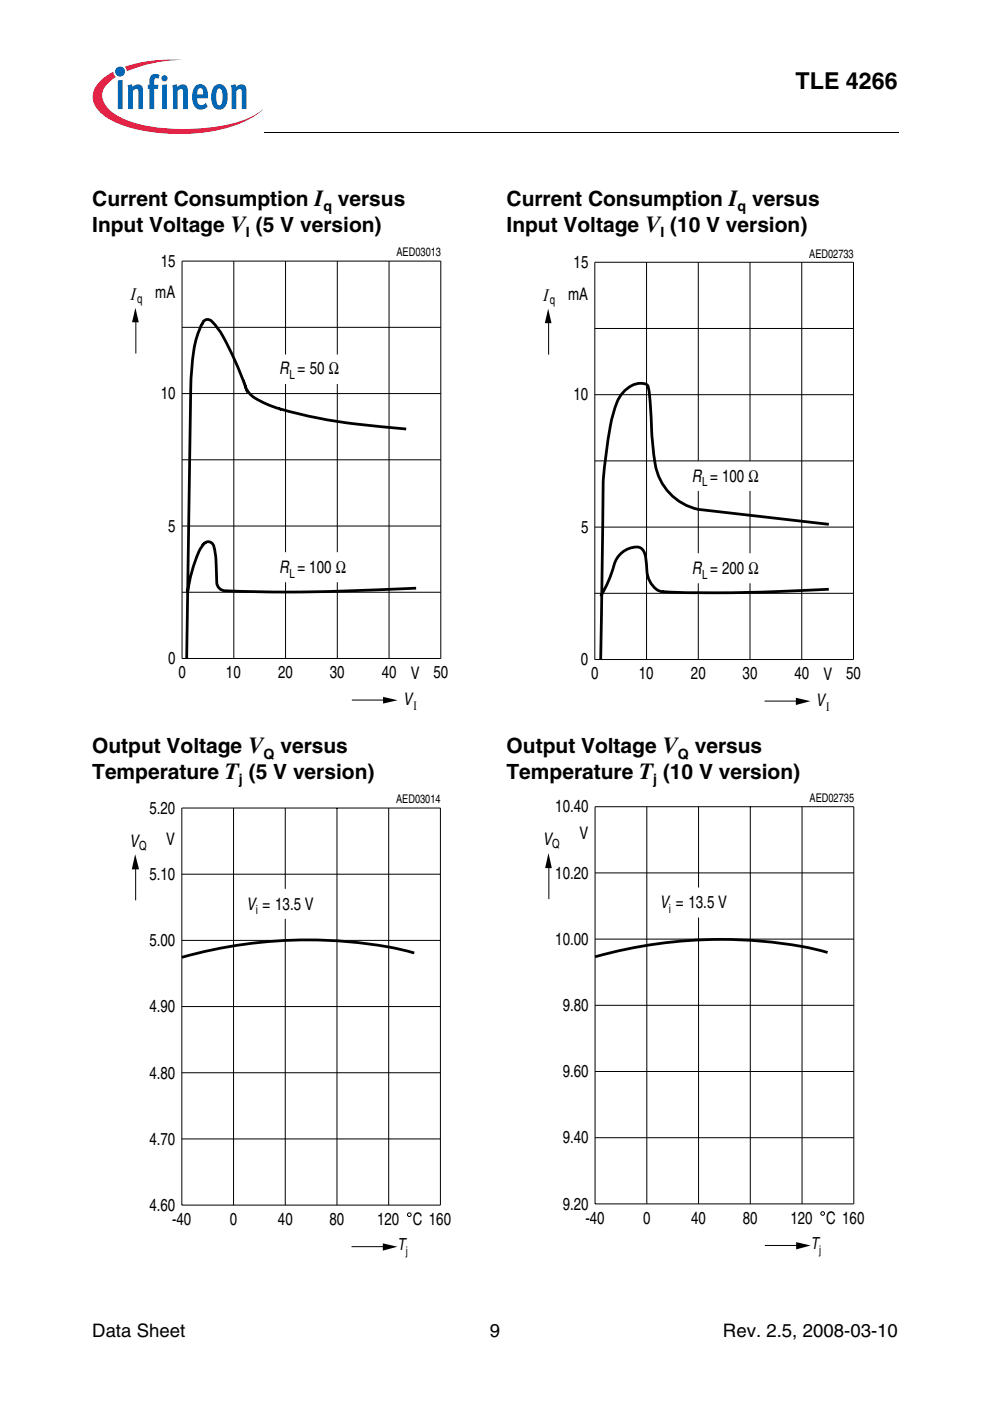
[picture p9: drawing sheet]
<svg xmlns="http://www.w3.org/2000/svg" width="210mm" height="297mm" viewBox="0 0 210 297" stroke-linecap="round" stroke-linejoin="round" font-family="sans-serif">
<circle cx="25.5" cy="15.2" r="1.06" fill="#0166b3"/>
<g fill="#ed1a40">
<path d="M26.5 14.2l.7-.3a31.7 31.7 0 0 1 11.7-1.2 31 31 0 0 0-11.4 2.2l-.6 .2z"/>
<path d="M21 17.4l1.3-1.2 1.7-1 .2 .6 .4 .5a4.8 4.8 0 0 0-2.9 4.1 6.1 6.1 0 0 0 3.7 4.4 31.1 31.1 0 0 0 15.1 2.5 30.9 30.9 0 0 0 13.6-2.9l1.5-1.2a19.2 19.2 0 0 1-10 4.5 41 41 0 0 1-19.9-1.3 9.9 9.9 0 0 1-5.6-4.2 4.2 4.2 0 0 1 .9-4.8z"/>
</g>
<g fill="#0166b3">
<path d="M25 17.1l1-.2v6.2h-1z"/>
<path d="M27 18.1l1-.2 .1 .6a1.19 1.19 0 0 1 1.4-.6 1.19 1.19 0 0 1 .8 1.3v3.9h-1v-4a.4 .4 0 0 0-.6-.2l-.5 .4v3.8h-1z"/>
<path d="M32.1 15.9l.8-.2 .7 .1 .2 .1-.2 .8-.2-.1a.46 .46 0 0 0-.7 .3v1.1h.9l-.2 .9h-.7v4.2h-1v-4.2h-.4v-.9h.4v-.7a1.72 1.72 0 0 1 .4-1.4z"/>
<path d="M36.5 18.1l1-.2 .1 .6a1.19 1.19 0 0 1 1.4-.6 1.19 1.19 0 0 1 .8 1.3v3.9h-1v-4a.4 .4 0 0 0-.6-.2l-.5 .4v3.8h-1z"/>
<path d="M49 18.1l.9-.2 .1 .6a1.19 1.19 0 0 1 1.5-.6 1.19 1.19 0 0 1 .8 1.3v3.9h-1l-.1-4a.4 .4 0 0 0-.6-.2l-.5 .4v3.8h-1z"/>
<path d="M34.2 16.6a.66 .66 0 0 1 1.3 0 .66 .66 0 0 1-1.3 0zM34.4 18l1-.1v5.2h-1z"/>
<path d="M41.5 18.2a1.55 1.55 0 0 1 1.7-.2 1.55 1.55 0 0 1 .8 1.5l.1 1.3h-2.3a1.06 1.06 0 0 0 .3 1.1 1.06 1.06 0 0 0 1.1 .3l.4-.4 .4 .8a1.83 1.83 0 0 1-2.1 .5 1.83 1.83 0 0 1-1.1-1.9v-1.6l.2-.8zM42 18.9l-.2 1.1h1.3l-.1-.7a.56 .56 0 0 0-.3-.6 .56 .56 0 0 0-.7 .2z"/>
<path d="M45.6 18.2a1.68 1.68 0 0 1 1.8-.1 1.68 1.68 0 0 1 .8 1.6l.1 1.4a1.9 1.9 0 0 1-2.3 2.1 2.85 2.85 0 0 1-1.2-3.2 2.71 2.71 0 0 1 .8-1.8zM46.2 18.9a4.2 4.2 0 0 0 0 3.3l.3 .1a1.49 1.49 0 0 0 .7-1.8v-.4a1.15 1.15 0 0 0-.7-1.3z"/>
</g>
<path d="M19.6 30.2h45.9v4.8h-45.9z" fill="#fff"/>
<path d="M56.1 28v.2zM28.7 65.2l.7 3.1h-1.4zM116.2 65.4l.7 3.1h-1.4zM81.2 147.8l3.1 .7-3.1 .7zM168.7 147.9l3.1 .8-3.1 .8zM28.7 181.1l.8 3.2h-1.6zM116.3 180.9l.7 3.2h-1.4zM81.2 263.6l3.1 .7-3.1 .9zM168.8 263.4l3.1 .7-3.1 .8z" fill="#000"/>
<g fill="none" stroke="#000" stroke-width=".21">
<path d="M56.1 28.1h134.5M38.6 55.4h54.9v84.2h-54.9zM49.6 55.4v84.2M60.5 55.4v19.8M71.5 55.4v19.8M82.5 55.4v84.2M126.1 55.6h54.9v84.2h-54.9zM137.1 55.6v84.2M148.1 55.6v42.1M159 55.6v42.1M170 55.6v84.2M28.8 67.1v7.9"/>
<path d="M38.6 69.4h54.9M116.3 67.4v7.8M126.1 69.6h54.9M38.6 97.5h54.9M38.6 83.4h54.9M60.5 81.4v35.7M71.5 81.4v35.7M126.1 97.7h54.9M126.1 83.7h54.9M38.6 111.5h54.9M126.1 111.8h54.9M148.1 104.1v13.2"/>
<path d="M159 104.1v13.2M38.6 125.6h54.9M60.5 123.4v16.2M71.5 123.4v16.2M126.1 125.8h54.9M148.1 123.7v16.1M159 123.7v16.1M74.6 148.4h7.8M162.1 148.6h7.8M38.6 171.3h54.8v84.2h-54.8zM49.5 171.3v84.2M60.5 171.3v17.1"/>
<path d="M71.4 171.3v84.2M82.4 171.3v84.2M126.2 171h54.8v84.3h-54.8zM137.1 171v84.3M148.1 171v17.2M159.1 171v84.3M170.1 171v84.3M28.8 183.1v7.8M38.6 199.4h54.8M38.6 185.3h54.8M60.5 194.8v60.7M116.4 182.8v7.8"/>
<path d="M126.2 199.1h54.8M126.2 185.1h54.8M148.1 194.5v60.8M38.6 213.4h54.8M126.2 213.1h54.8M38.6 227.4h54.8M126.2 227.2h54.8M38.6 241.5h54.8M126.2 241.2h54.8M74.5 264.3h7.9M162.2 264.1h7.8"/>
<circle cx="86.8" cy="257.5" r=".39"/>
<circle cx="174.4" cy="257.3" r=".39"/>
</g>
<path d="M86.1 91a135 135 0 0 1-26.8-4.3 18.4 18.4 0 0 1-6.1-3l-1-1.3-3-7.3a22.5 22.5 0 0 0-4.3-7 1.23 1.23 0 0 0-1.3-.3 1.23 1.23 0 0 0-.8 1 26.3 26.3 0 0 0-2.3 10.8l-.9 60M175.7 111.2l-27.6-3.2a12 12 0 0 1-9.5-11.4l-.3-3.7a77.2 77.2 0 0 0-.9-11 2.4 2.4 0 0 0-2.7-.5 7.1 7.1 0 0 0-4.4 5.3 84.4 84.4 0 0 0-2.5 23.2l-.4 29.9M88.2 124.7l-22 .8h-8.9l-8.4-.2a2.56 2.56 0 0 1-2.7-.9l-.2-.9-.2-4.6a8 8 0 0 0-.8-3.7l-.9-.3-.7 .3a10.8 10.8 0 0 0-2.3 4.6l-.8 2.9-.5 2.9M175.7 124.9l-17.9 .7h-14.9a6.1 6.1 0 0 1-3.7-.6 6.3 6.3 0 0 1-2.1-5.5 4.7 4.7 0 0 0-1.1-3.2 3.1 3.1 0 0 0-3.4 .4 5.6 5.6 0 0 0-2.6 3.9 25.7 25.7 0 0 1-2.6 5.8M87.8 202a95.5 95.5 0 0 0-49.2 1M175.5 201.9a95.6 95.6 0 0 0-49.3 1" fill="none" stroke="#000" stroke-width=".59"/>
<text font-size="4.9" x="168.7" y="18.8">TLE 4266</text>
<g font-size="4.4">
<text x="19.6" y="43.7">Current Consumption I versus</text>
<text x="107.4" y="43.7">Current Consumption I versus</text>
<text x="19.6" y="49.1">Input Voltage V (5 V version)</text>
<text x="107.4" y="49.1">Input Voltage V (10 V version)</text>
<text x="19.6" y="159.7">Output Voltage V</text>
<text x="59.5" y="159.7">versus</text>
<text x="107.4" y="159.7">Output Voltage V</text>
<text x="147.3" y="159.7">versus</text>
<text x="19.6" y="165.1">Temperature T (5 V version)</text>
<text x="107.4" y="165.1">Temperature T (10 V version)</text>
</g>
<g font-size="3.9">
<text x="19.6" y="283.5">Data Sheet</text>
<text x="103.9" y="283.5">9</text>
<text x="153.3" y="283.5">Rev. 2.5, 2008-03-10</text>
</g>
<g font-size="3.8">
<text x="27.5" y="63.5">Ι</text>
<text x="115" y="63.8">Ι</text>
</g>
<g font-size="3.7">
<text x="34.1" y="56.6">15</text>
<text x="121.6" y="56.8">15</text>
<text x="32.9" y="63.3">mA</text>
<text x="120.4" y="63.5">mA</text>
<text x="59.2" y="79.3">R = 50 Ω</text>
<text x="34.1" y="84.7">10</text>
<text x="121.6" y="84.9">10</text>
<text x="146.7" y="102.1">R = 100 Ω</text>
<text x="35.7" y="112.8">5</text>
<text x="123.2" y="113">5</text>
<text x="59.2" y="121.5">R = 100 Ω</text>
<text x="146.7" y="121.7">R = 200 Ω</text>
<text x="35.7" y="140.8">0</text>
<text x="37.8" y="143.8">0</text>
<text x="47.9" y="143.8">10</text>
<text x="59" y="143.8">20</text>
<text x="69.9" y="143.8">30</text>
<text x="80.9" y="143.8">40</text>
<text x="87.1" y="143.9">V</text>
<text x="91.9" y="143.8">50</text>
<text x="123.2" y="141.1">0</text>
<text x="85.5" y="149.6">V</text>
<text x="125.3" y="144">0</text>
<text x="135.4" y="144">10</text>
<text x="146.5" y="144">20</text>
<text x="157.5" y="144">30</text>
<text x="168.4" y="144">40</text>
<text x="173" y="149.8">V</text>
<text x="174.6" y="144.1">V</text>
<text x="179.4" y="144">50</text>
<text x="31.7" y="172.5">5.20</text>
<text x="117.7" y="172.3">10.40</text>
<text x="27.5" y="179.5">V</text>
<text x="35.3" y="179.2">V</text>
<text x="115.1" y="179.2">V</text>
<text x="122.9" y="178">V</text>
<text x="31.7" y="186.6">5.10</text>
<text x="117.7" y="186.3">10.20</text>
<text x="52.3" y="192.9">V = 13.5 V</text>
<text x="139.9" y="192.6">V = 13.5 V</text>
<text x="31.7" y="200.6">5.00</text>
<text x="117.7" y="200.3">10.00</text>
<text x="31.7" y="214.6">4.90</text>
<text x="119.3" y="214.4">9.80</text>
<text x="31.7" y="228.7">4.80</text>
<text x="119.3" y="228.4">9.60</text>
<text x="31.7" y="242.7">4.70</text>
<text x="119.3" y="242.4">9.40</text>
<text x="31.7" y="256.7">4.60</text>
<text x="119.3" y="256.5">9.20</text>
<text x="36.5" y="259.7">-40</text>
<text x="48.7" y="259.7">0</text>
<text x="58.9" y="259.7">40</text>
<text x="69.9" y="259.7">80</text>
<text x="80" y="259.7">120</text>
<text x="87.5" y="259.8">C 160</text>
<text x="124.1" y="259.4">-40</text>
<text x="136.3" y="259.4">0</text>
<text x="146.6" y="259.4">40</text>
<text x="157.5" y="259.4">80</text>
<text x="167.6" y="259.4">120</text>
<text x="175.1" y="259.5">C 160</text>
</g>
<g font-size="3.5">
<text x="84.3" y="265.1">T</text>
<text x="171.9" y="264.8">T</text>
</g>
<g font-size="3">
<text x="68.6" y="44.8">q</text>
<text x="156.4" y="44.8">q</text>
<text x="52.2" y="50.2">I</text>
<text x="140" y="50.2">I</text>
<text x="55.9" y="160.8">Q</text>
<text x="143.7" y="160.8">Q</text>
<text x="50.7" y="166.2">j</text>
<text x="138.5" y="166.2">j</text>
</g>
<g font-size="2.7">
<text x="29" y="64.2">q</text>
<text x="116.6" y="64.4">q</text>
<text x="61.4" y="80.3">L</text>
<text x="148.9" y="103.1">L</text>
<text x="61.4" y="122.5">L</text>
<text x="148.9" y="122.7">L</text>
<text x="87.7" y="150.5">Ι</text>
<text x="175.2" y="150.8">Ι</text>
<text x="117.1" y="179.9">Q</text>
<text x="29.5" y="180.1">Q</text>
<text x="54.2" y="193.8">i</text>
<text x="141.8" y="193.6">i</text>
</g>
<g font-size="2.5">
<text x="84.1" y="54.4">AED03013</text>
<text x="171.6" y="54.6">AED02733</text>
<text x="84" y="170.3">AED03014</text>
<text x="171.6" y="170.1">AED02735</text>
<text x="86" y="266">j</text>
<text x="173.7" y="265.8">j</text>
</g>
</svg>
